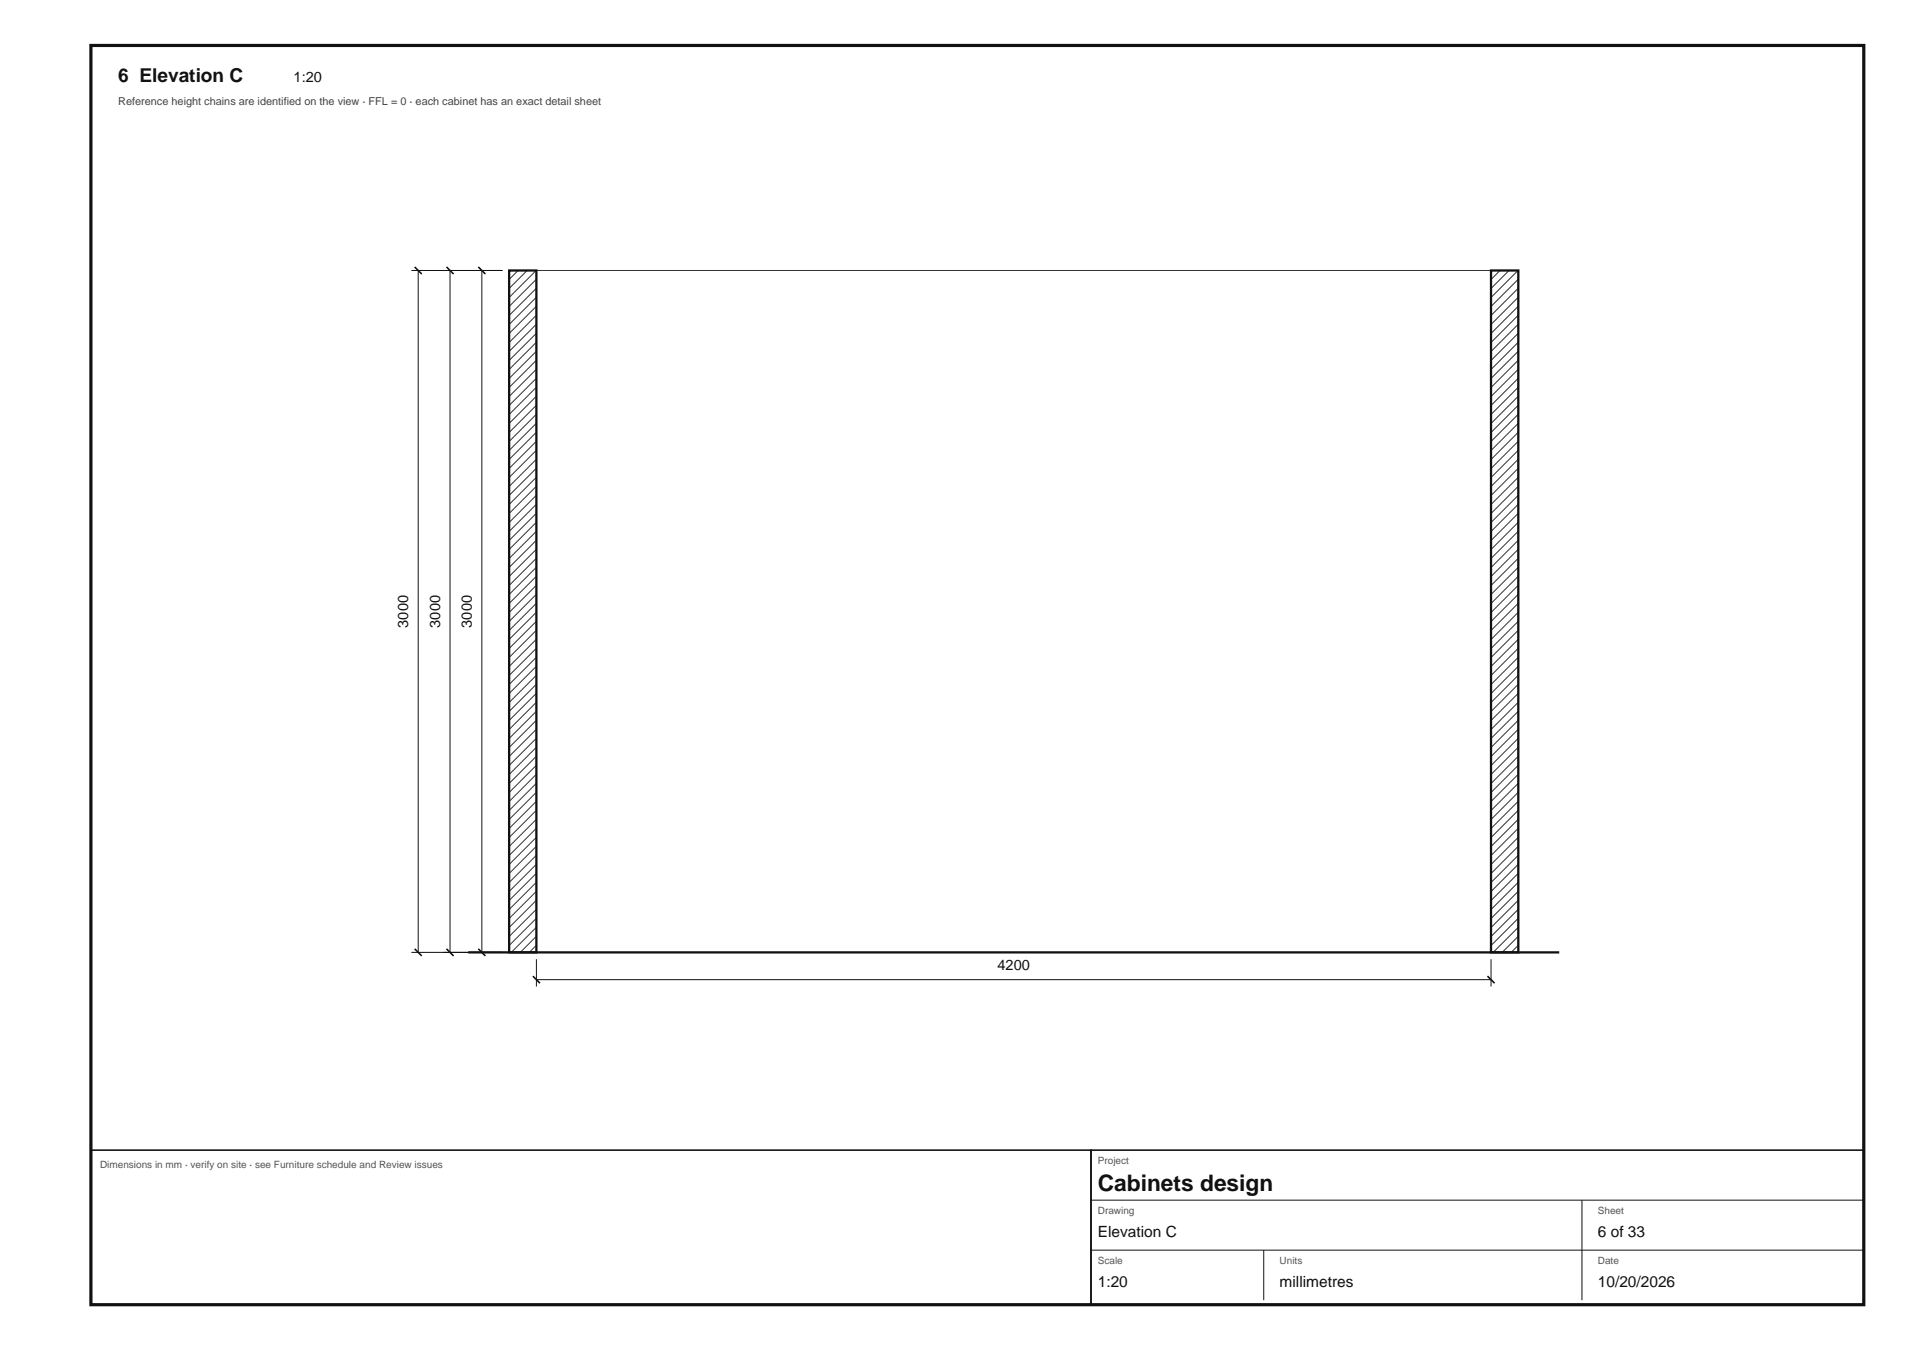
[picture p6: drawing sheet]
<svg xmlns="http://www.w3.org/2000/svg" width="420mm" height="297mm" viewBox="0 0 420 297" stroke-linecap="round" stroke-linejoin="round" font-family="sans-serif">
<path d="M20 10h390.1v277h-390.1z" fill="none" stroke="#111" stroke-width=".7" stroke-linecap="butt"/>
<path d="M118 59.5h210M118 209.5h210" fill="none" stroke="#333" stroke-width=".22"/>
<path d="M112 59.5h6v150h-6z" fill="#fff"/>
<g fill="none" stroke="#333" stroke-width=".22">
<path d="M112 59.5v.1M114 59.5l-2 2M116 59.5l-4 4M118 59.5l-6 6M118.1 61.4l-6.1 6.1M118.1 63.4l-6.1 6.1M118.1 65.3l-6.1 6.1M118.1 67.3l-6.1 6.1M118.1 69.3l-6.1 6.1M118.1 71.3l-6.1 6.1M118.1 73.3l-6.1 6.1M118.1 75.2l-6.1 6.1"/>
<path d="M118.1 77.2l-6.1 6.1M118.1 79.2l-6.1 6.1M118.1 81.2l-6.1 6.1M118.1 83.2l-6.1 6.1M118.1 85.1l-6.1 6.1M118.1 87.1l-6.1 6.1M118.1 89.1l-6.1 6.1M118.1 91.1l-6.1 6.1M118.1 93.1l-6.1 6.1M118.1 95l-6.1 6.1M118.1 97l-6.1 6.1M118.1 99l-6.1 6.1"/>
<path d="M118.1 101l-6.1 6.1M118.1 103l-6.1 6.1M118.1 104.9l-6.1 6.1M118.1 106.9l-6.1 6.1M118.1 108.9l-6.1 6.1M118.1 110.9l-6.1 6.1M118.1 112.9l-6.1 6.1M118.1 114.8l-6.1 6.1M118.1 116.8l-6.1 6.1M118.1 118.8l-6.1 6.1M118.1 120.8l-6.1 6.1M118.1 122.8l-6.1 6.1"/>
<path d="M118.1 124.7l-6.1 6.1M118.1 126.7l-6.1 6.1M118.1 128.7l-6.1 6.1M118.1 130.7l-6.1 6.1M118.1 132.7l-6.1 6.1M118.1 134.6l-6.1 6.1M118.1 136.6l-6.1 6.1M118.1 138.6l-6.1 6.1M118.1 148.5l-6.1 6.1M118.1 152.5l-6.1 6.1M118.1 140.6l-6.1 6.1M118.1 142.6l-6.1 6.1"/>
<path d="M118.1 144.5l-6.1 6.1M118.1 146.5l-6.1 6.1M118.1 150.5l-6.1 6.1M118.1 158.4l-6.1 6.1M118.1 154.4l-6.1 6.1M118.1 156.4l-6.1 6.1M118.1 162.4l-6.1 6.1M118.1 164.3l-6.1 6.1M118.1 166.3l-6.1 6.1M118.1 168.3l-6.1 6.1M118.1 170.3l-6.1 6.1M118.1 172.3l-6.1 6.1"/>
<path d="M118.1 174.2l-6.1 6.1M118.1 176.2l-6.1 6.1M118.1 178.2l-6.1 6.1M118.1 160.4l-6.1 6.1M118.1 180.2l-6.1 6.1M118.1 182.2l-6.1 6.1M118.1 184.1l-6.1 6.1M118.1 188.1l-6.1 6.1M118.1 190.1l-6.1 6.1M118.1 192.1l-6.1 6.1M118.1 194l-6.1 6.1M118.1 196l-6.1 6.1"/>
<path d="M118.1 198l-6.1 6.1M118.1 200l-6.1 6.1M118.1 186.1l-6.1 6.1M118.1 202l-6.1 6.1M118.1 203.9l-5.6 5.6M118.1 205.9l-3.6 3.6M118.1 207.9l-1.7 1.6"/>
</g>
<path d="M112 59.5h6v150h-6z" fill="none" stroke="#111" stroke-width=".5"/>
<path d="M328 59.5h6v150h-6z" fill="#fff"/>
<g fill="none" stroke="#333" stroke-width=".22">
<path d="M328 59.5v.1M330 59.5l-2 2M332 59.5l-4 4M334 59.5l-6 6M334.1 61.4l-6.1 6.1M334.1 63.4l-6.1 6.1M334.1 65.3l-6.1 6.1M334.1 67.3l-6.1 6.1M334.1 69.3l-6.1 6.1M334.1 71.3l-6.1 6.1M334.1 73.3l-6.1 6.1M334.1 75.2l-6.1 6.1"/>
<path d="M334.1 77.2l-6.1 6.1M334.1 79.2l-6.1 6.1M334.1 81.2l-6.1 6.1M334.1 83.2l-6.1 6.1M334.1 85.1l-6.1 6.1M334.1 87.1l-6.1 6.1M334.1 89.1l-6.1 6.1M334.1 91.1l-6.1 6.1M334.1 93.1l-6.1 6.1M334.1 95l-6.1 6.1M334.1 97l-6.1 6.1M334.1 99l-6.1 6.1"/>
<path d="M334.1 101l-6.1 6.1M334.1 103l-6.1 6.1M334.1 104.9l-6.1 6.1M334.1 106.9l-6.1 6.1M334.1 108.9l-6.1 6.1M334.1 110.9l-6.1 6.1M334.1 112.9l-6.1 6.1M334.1 114.8l-6.1 6.1M334.1 116.8l-6.1 6.1M334.1 118.8l-6.1 6.1M334.1 120.8l-6.1 6.1M334.1 122.8l-6.1 6.1"/>
<path d="M334.1 124.7l-6.1 6.1M334.1 126.7l-6.1 6.1M334.1 128.7l-6.1 6.1M334.1 130.7l-6.1 6.1M334.1 132.7l-6.1 6.1M334.1 134.6l-6.1 6.1M334.1 136.6l-6.1 6.1M334.1 138.6l-6.1 6.1M334.1 140.6l-6.1 6.1M334.1 142.6l-6.1 6.1M334.1 144.5l-6.1 6.1M334.1 146.5l-6.1 6.1"/>
<path d="M334.1 148.5l-6.1 6.1M334.1 150.5l-6.1 6.1M334.1 152.5l-6.1 6.1M334.1 154.4l-6.1 6.1M334.1 156.4l-6.1 6.1M334.1 158.4l-6.1 6.1M334.1 160.4l-6.1 6.1M334.1 162.4l-6.1 6.1M334.1 164.3l-6.1 6.1M334.1 166.3l-6.1 6.1M334.1 168.3l-6.1 6.1M334.1 170.3l-6.1 6.1"/>
<path d="M334.1 172.3l-6.1 6.1M334.1 174.2l-6.1 6.1M334.1 176.2l-6.1 6.1M334.1 178.2l-6.1 6.1M334.1 180.2l-6.1 6.1M334.1 182.2l-6.1 6.1M334.1 184.1l-6.1 6.1M334.1 186.1l-6.1 6.1M334.1 188.1l-6.1 6.1M334.1 190.1l-6.1 6.1M334.1 192.1l-6.1 6.1M334.1 194l-6.1 6.1"/>
<path d="M334.1 196l-6.1 6.1M334.1 198l-6.1 6.1M334.1 200l-6.1 6.1M334.1 202l-6.1 6.1M334.1 203.9l-5.6 5.6M334.1 205.9l-3.6 3.6M334.1 207.9l-1.6 1.6"/>
</g>
<path d="M328 59.5h6v150h-6zM103 209.5h240" fill="none" stroke="#111" stroke-width=".5"/>
<path d="M90.5 59.5h20M92 59.5v150M99 59.5v150M106 59.5v150M90.5 209.5h20M118 215.5h210M118 211v6M328 211v6M240 264h170.1M240 275h170.1M278 275v11M348 264v22" fill="none" stroke="#111" stroke-width=".22"/>
<path d="M91.2 58.7l1.6 1.6M98.2 58.7l1.6 1.6M105.2 58.7l1.6 1.6M91.2 208.7l1.6 1.6M98.2 208.7l1.6 1.6M105.2 208.7l1.6 1.6M117.2 214.7l1.6 1.6M327.3 214.7l1.5 1.6M20 253h220v34h-220zM240 253h170.1v34h-170.1z" fill="none" stroke="#111" stroke-width=".35"/>
<text font-size="5" fill="#111" x="241.5" y="262">Cabinets design</text>
<text font-size="4.2" fill="#111" x="26" y="18">6 Elevation C</text>
<g font-size="3.4" fill="#111">
<text x="241.5" y="272">Elevation C</text>
<text x="351.5" y="272">6 of 33</text>
<text x="241.5" y="283">1:20</text>
<text x="281.5" y="283">millimetres</text>
<text x="351.5" y="283">10/20/2026</text>
</g>
<g font-size="3.2" fill="#111">
<text x="64.6" y="18">1:20</text>
<text x="89.8" y="138.1" transform="rotate(-90 89.8 138.1)">3000</text>
<text x="96.8" y="138.1" transform="rotate(-90 96.8 138.1)">3000</text>
<text x="103.8" y="138.1" transform="rotate(-90 103.8 138.1)">3000</text>
<text x="219.5" y="213.3">4200</text>
</g>
<text font-size="2.4" fill="#444" x="26" y="23">Reference height chains are identified on the view · FFL = 0 · each cabinet has an exact detail sheet</text>
<g font-size="2.2" fill="#555">
<text x="22" y="257">Dimensions in mm · verify on site · see Furniture schedule and Review issues</text>
<text x="241.5" y="256">Project</text>
<text x="241.5" y="267">Drawing</text>
<text x="351.5" y="267">Sheet</text>
<text x="241.5" y="278">Scale</text>
<text x="281.5" y="278">Units</text>
<text x="351.5" y="278">Date</text>
</g>
</svg>
